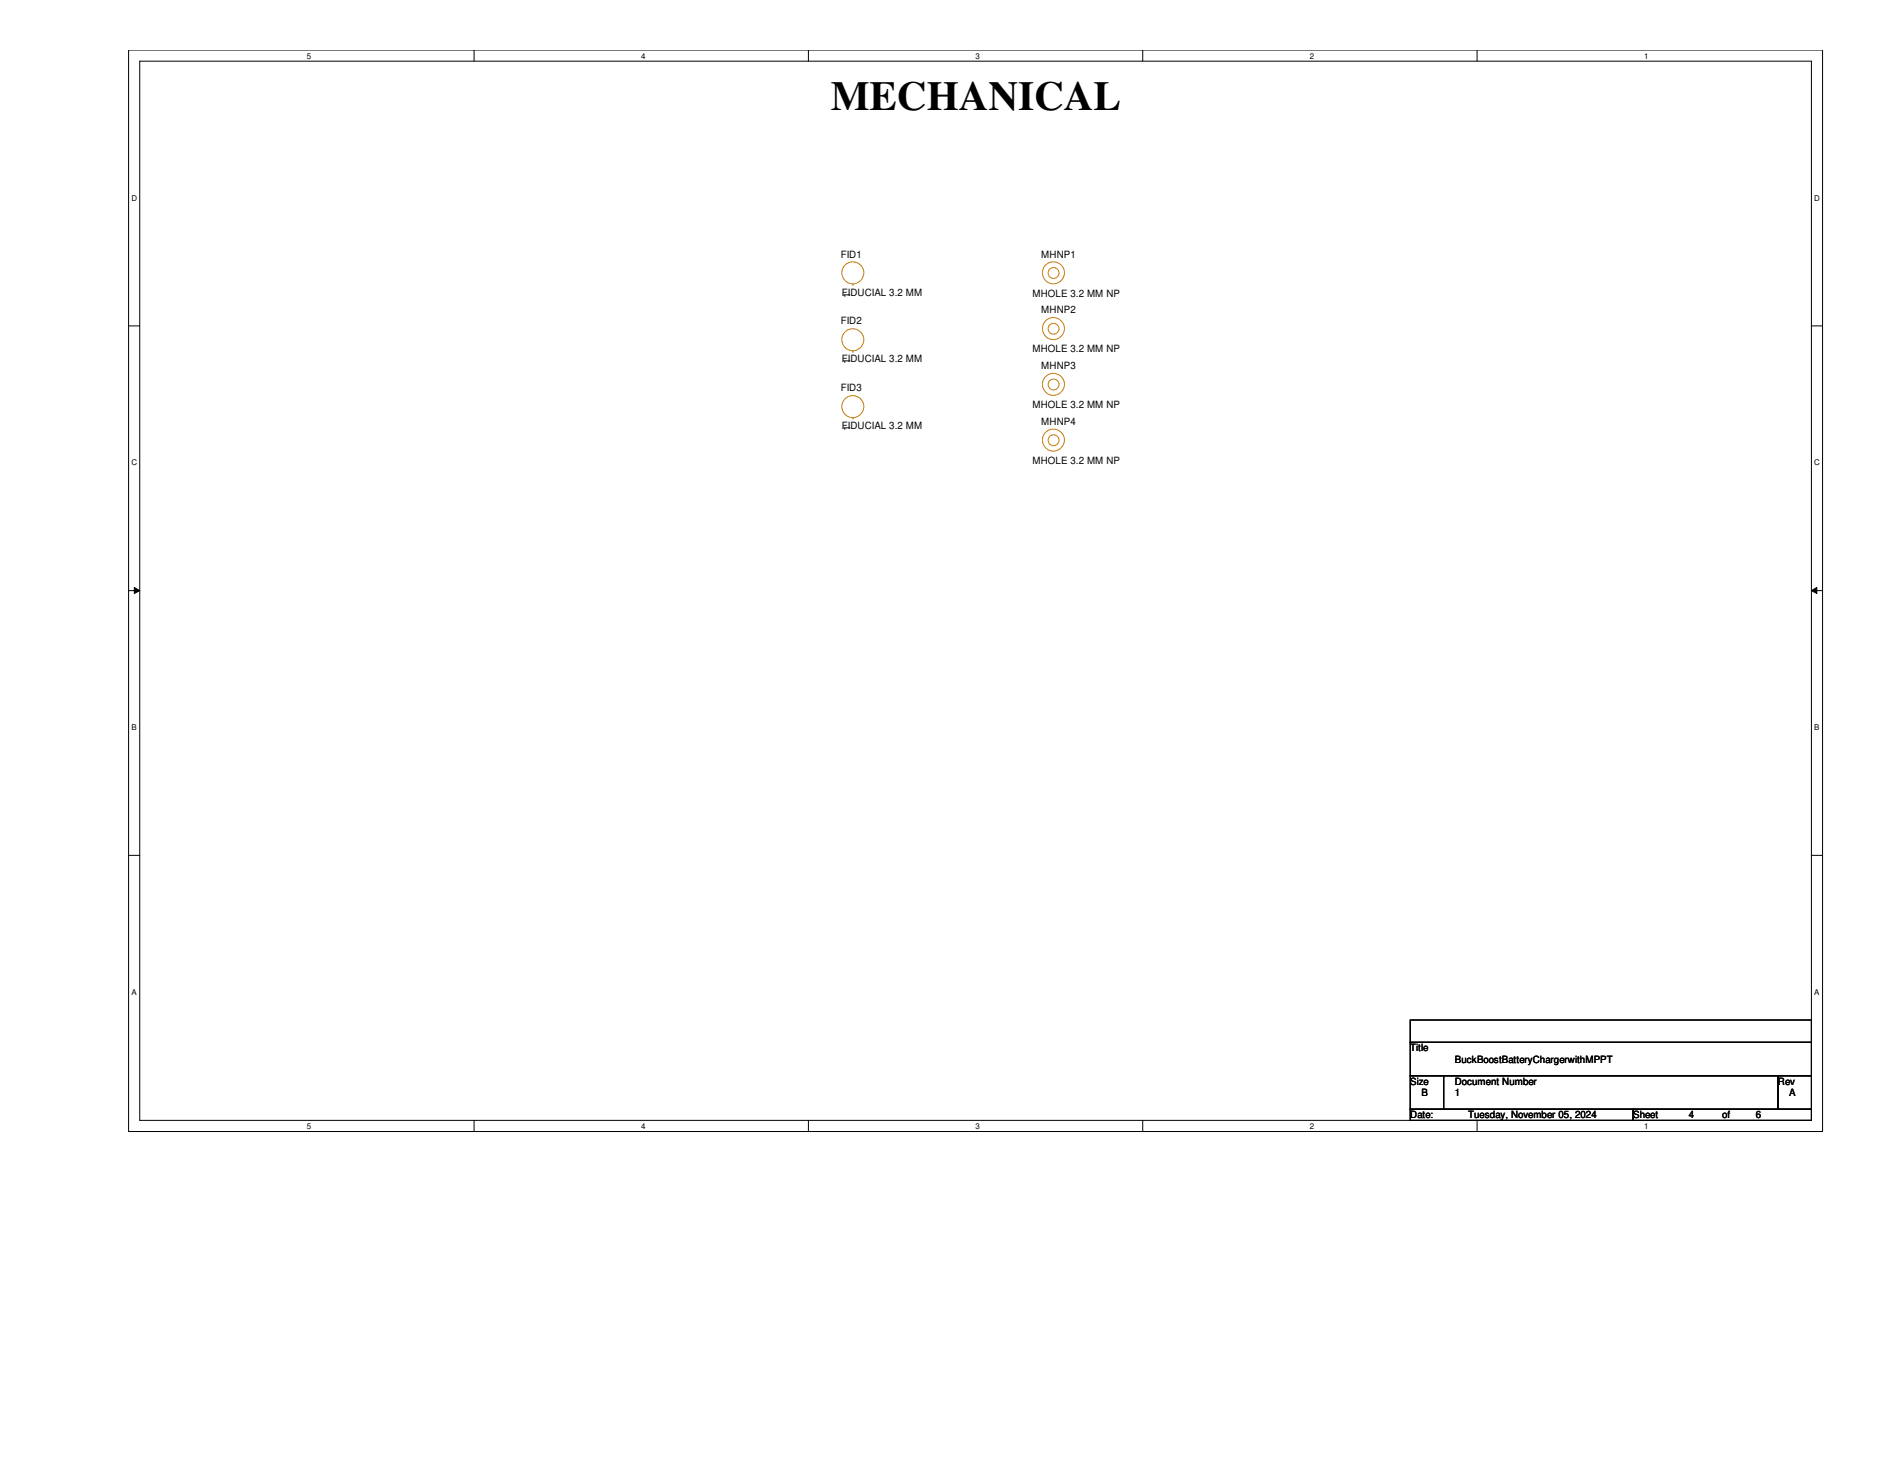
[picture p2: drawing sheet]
<svg xmlns="http://www.w3.org/2000/svg" width="279mm" height="216mm" viewBox="0 0 279 216" stroke-linecap="round" stroke-linejoin="round" font-family="sans-serif">
<path d="M19.1 7.4h250.9v160.2h-250.9zM20.7 9.1h247.7v156.8h-247.7z" fill="none" stroke="#000" stroke-width=".15"/>
<g fill="#fff">
<path d="M45.5 7.6h.6v1.3h-.6z"/>
<path d="M45.5 166.1h.6v1.3h-.6z"/>
</g>
<path d="M70.2 7.4v1.7M70.2 165.9v1.7" fill="none" stroke="#000" stroke-width=".15"/>
<g fill="#fff">
<path d="M95 7.6h.6v1.3h-.6z"/>
<path d="M95 166.1h.6v1.3h-.6z"/>
</g>
<path d="M119.8 7.4v1.7M119.8 165.9v1.7" fill="none" stroke="#000" stroke-width=".15"/>
<g fill="#fff">
<path d="M144.5 7.6h.6v1.3h-.6z"/>
<path d="M144.5 166.1h.6v1.3h-.6z"/>
</g>
<path d="M169.3 7.4v1.7M169.3 165.9v1.7" fill="none" stroke="#000" stroke-width=".15"/>
<g fill="#fff">
<path d="M194.1 7.6h.5v1.3h-.5z"/>
<path d="M194.1 166.1h.5v1.3h-.5z"/>
</g>
<path d="M218.8 7.4v1.7M218.8 165.9v1.7" fill="none" stroke="#000" stroke-width=".15"/>
<g fill="#fff">
<path d="M243.6 7.6h.6v1.3h-.6z"/>
<path d="M243.6 166.1h.6v1.3h-.6z"/>
<path d="M19.5 28.7h.8v1.3h-.8z"/>
<path d="M268.8 28.7h.8v1.3h-.8z"/>
<path d="M19.5 67.9h.8v1.3h-.8z"/>
<path d="M268.8 67.9h.8v1.3h-.8z"/>
</g>
<path d="M19.1 48.3h1.6M268.4 48.3h1.6" fill="none" stroke="#000" stroke-width=".15"/>
<g fill="#fff">
<path d="M19.5 107.1h.7v1.3h-.7z"/>
<path d="M268.8 107.1h.7v1.3h-.7z"/>
</g>
<path d="M19.1 87.5h1.6M19.9 87l.8 .5-.8 .4zM268.4 87.5l.8-.5v.9zM268.4 87.5h1.6" fill="none" stroke="#000" stroke-width=".15"/>
<path d="M19.9 87l.8 .5-.8 .4zM268.4 87.5l.8-.5v.9z" fill="#000"/>
<g fill="#fff">
<path d="M19.5 146.3h.7v1.3h-.7z"/>
<path d="M268.8 146.3h.7v1.3h-.7z"/>
</g>
<path d="M19.1 126.7h1.6M268.4 126.7h1.6M208.9 151h59.5v3.3h-59.5zM208.9 154.3h59.5v5h-59.5zM208.9 159.3h5v5h-5zM213.9 159.3h49.5v5h-49.5zM263.4 159.3h5v5h-5zM208.9 164.3h33v1.6h-33zM241.9 164.3h26.5v1.6h-26.5z" fill="none" stroke="#000" stroke-width=".15"/>
<g fill="none" stroke="#cc8006" stroke-width=".15">
<circle cx="126.3" cy="40.4" r="1.63"/>
<circle cx="126.3" cy="50.3" r="1.63"/>
<circle cx="156.1" cy="40.4" r="1.63"/>
<circle cx="156.1" cy="56.9" r="1.63"/>
<circle cx="156.1" cy="48.7" r="1.63"/>
<circle cx="156.1" cy="40.4" r=".81"/>
<circle cx="156.1" cy="56.9" r=".81"/>
<circle cx="156.1" cy="48.7" r=".81"/>
<circle cx="126.3" cy="60.2" r="1.63"/>
<circle cx="156.1" cy="65.2" r="1.63"/>
<circle cx="156.1" cy="65.2" r=".81"/>
</g>
<path d="M126.4 42.1h.1M126.4 52h.1M126.4 61.9h.1" fill="none" stroke="#a84" stroke-width=".15"/>
<text font-size="6.1" x="123.1" y="16.3">MECHANICAL</text>
<g font-size="1.5">
<text x="124.5" y="38.1">FID1</text>
<text x="154.3" y="38.1">MHNP1</text>
<text x="124.7" y="43.8">FIDUCIAL 3.2 MM</text>
<text x="126" y="44.1" transform="rotate(-90 126 44.1)">1</text>
<text x="153" y="43.9">MHOLE 3.2 MM NP</text>
<text x="154.3" y="46.4">MHNP2</text>
<text x="124.5" y="48">FID2</text>
<text x="124.7" y="53.7">FIDUCIAL 3.2 MM</text>
<text x="126" y="54" transform="rotate(-90 126 54)">1</text>
<text x="153" y="52.2">MHOLE 3.2 MM NP</text>
<text x="124.5" y="58">FID3</text>
<text x="154.3" y="54.7">MHNP3</text>
<text x="124.7" y="63.6">FIDUCIAL 3.2 MM</text>
<text x="126" y="63.9" transform="rotate(-90 126 63.9)">1</text>
<text x="153" y="60.5">MHOLE 3.2 MM NP</text>
<text x="154.3" y="62.9">MHNP4</text>
<text x="153" y="68.7">MHOLE 3.2 MM NP</text>
<text x="208.9" y="155.7">Title</text>
<text x="208.9" y="160.7">Size</text>
<text x="215.5" y="160.7">Document Number</text>
<text x="215.5" y="157.4">BuckBoostBatteryChargerwithMPPT</text>
<text x="263.4" y="160.7">Rev</text>
<text x="208.9" y="165.6">Date:</text>
<text x="210.6" y="162.3">B</text>
<text x="215.5" y="162.3">1</text>
<text x="217.5" y="165.6">Tuesday, November 05, 2024</text>
<text x="241.9" y="165.6">Sheet</text>
<text x="250.2" y="165.6">4</text>
<text x="255.1" y="165.6">of</text>
<text x="260.1" y="165.6">6</text>
<text x="265" y="162.3">A</text>
</g>
<g font-size="1.2">
<text x="45.5" y="8.7">5</text>
<text x="95" y="8.7">4</text>
<text x="144.5" y="8.7">3</text>
<text x="194.1" y="8.7">2</text>
<text x="243.6" y="8.7">1</text>
<text x="19.5" y="29.7">D</text>
<text x="268.8" y="29.7">D</text>
<text x="19.5" y="68.9">C</text>
<text x="268.8" y="68.9">C</text>
<text x="19.5" y="108.1">B</text>
<text x="268.8" y="108.1">B</text>
<text x="19.5" y="147.3">A</text>
<text x="268.8" y="147.3">A</text>
<text x="45.5" y="167.2">5</text>
<text x="95" y="167.2">4</text>
<text x="144.5" y="167.2">3</text>
<text x="194.1" y="167.2">2</text>
<text x="243.6" y="167.2">1</text>
</g>
</svg>
